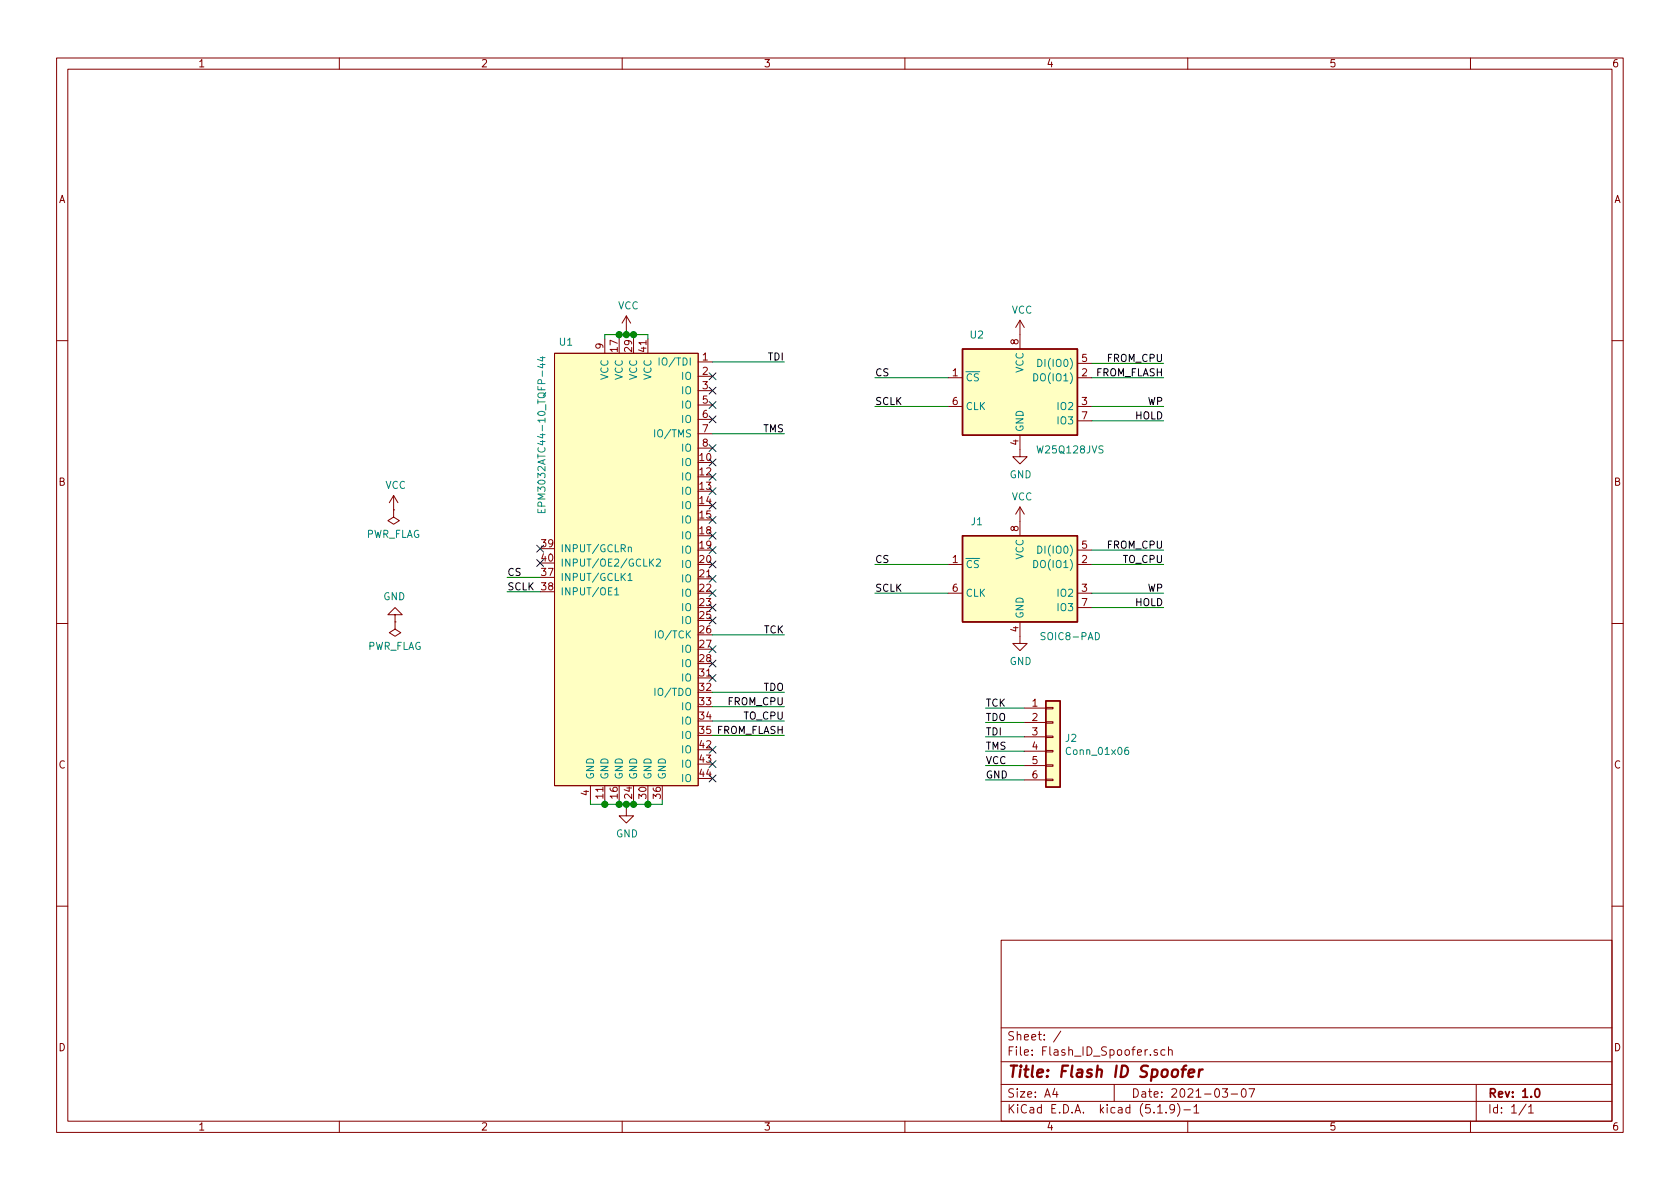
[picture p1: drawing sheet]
EESchema Schematic File Version 4
EELAYER 30 0
EELAYER END
$Descr A4 11693 8268
encoding utf-8
Sheet 1 1
Title "Flash ID Spoofer"
Date "2021-03-07"
Rev "1.0"
Comp ""
Comment1 ""
Comment2 ""
Comment3 ""
Comment4 ""
$EndDescr
$Comp
L Memory_Flash:W25Q128JVS J1
U 1 1
P 7100 4020
F 0 "J1" H 6800 4420 50  0000 C CNN
F 1 "SOIC8-PAD" H 7450 3620 50  0000 C CNN
F 2 "Package_SO_Custom:SOIC-8-PAD_5.23x5.23mm_P1.27mm" H 7100 4020 50  0001 C CNN
F 3 "http://www.winbond.com/resource-files/w25q128jv_dtr%20revc%2003272018%20plus.pdf" H 7100 4020 50  0001 C CNN
	1    7100 4020
	1    0    0    -1  
$EndComp
$Comp
L Memory_Flash:W25Q128JVS U2
U 1 1
P 7100 2720
F 0 "U2" H 6800 3120 50  0000 C CNN
F 1 "W25Q128JVS" H 7450 2320 50  0000 C CNN
F 2 "Package_SO:SOIC-8_5.23x5.23mm_P1.27mm" H 7100 2720 50  0001 C CNN
F 3 "http://www.winbond.com/resource-files/w25q128jv_dtr%20revc%2003272018%20plus.pdf" H 7100 2720 50  0001 C CNN
	1    7100 2720
	1    0    0    -1  
$EndComp
$Comp
L power:VCC #PWR0101
U 1 1
P 2740 3540
F 0 "#PWR0101" H 2740 3390 50  0001 C CNN
F 1 "VCC" H 2755 3713 50  0000 C CNN
F 2 "" H 2740 3540 50  0001 C CNN
F 3 "" H 2740 3540 50  0001 C CNN
	1    2740 3540
	1    0    0    -1  
$EndComp
$Comp
L power:GND #PWR0102
U 1 1
P 2750 4320
F 0 "#PWR0102" H 2750 4070 50  0001 C CNN
F 1 "GND" H 2755 4147 50  0000 C CNN
F 2 "" H 2750 4320 50  0001 C CNN
F 3 "" H 2750 4320 50  0001 C CNN
	1    2750 4320
	-1   0    0    1   
$EndComp
$Comp
L power:PWR_FLAG #FLG0101
U 1 1
P 2740 3540
F 0 "#FLG0101" H 2740 3615 50  0001 C CNN
F 1 "PWR_FLAG" H 2740 3713 50  0000 C CNN
F 2 "" H 2740 3540 50  0001 C CNN
F 3 "~" H 2740 3540 50  0001 C CNN
	1    2740 3540
	-1   0    0    1   
$EndComp
$Comp
L power:PWR_FLAG #FLG0102
U 1 1
P 2750 4320
F 0 "#FLG0102" H 2750 4395 50  0001 C CNN
F 1 "PWR_FLAG" H 2750 4493 50  0000 C CNN
F 2 "" H 2750 4320 50  0001 C CNN
F 3 "~" H 2750 4320 50  0001 C CNN
	1    2750 4320
	-1   0    0    1   
$EndComp
$Comp
L power:VCC #PWR0103
U 1 1
P 4360 2290
F 0 "#PWR0103" H 4360 2140 50  0001 C CNN
F 1 "VCC" H 4375 2463 50  0000 C CNN
F 2 "" H 4360 2290 50  0001 C CNN
F 3 "" H 4360 2290 50  0001 C CNN
	1    4360 2290
	1    0    0    -1  
$EndComp
$Comp
L power:GND #PWR0104
U 1 1
P 4360 5620
F 0 "#PWR0104" H 4360 5370 50  0001 C CNN
F 1 "GND" H 4365 5447 50  0000 C CNN
F 2 "" H 4360 5620 50  0001 C CNN
F 3 "" H 4360 5620 50  0001 C CNN
	1    4360 5620
	1    0    0    -1  
$EndComp
$Comp
L power:VCC #PWR0105
U 1 1
P 7100 2320
F 0 "#PWR0105" H 7100 2170 50  0001 C CNN
F 1 "VCC" H 7115 2493 50  0000 C CNN
F 2 "" H 7100 2320 50  0001 C CNN
F 3 "" H 7100 2320 50  0001 C CNN
	1    7100 2320
	1    0    0    -1  
$EndComp
$Comp
L power:VCC #PWR0106
U 1 1
P 7100 3620
F 0 "#PWR0106" H 7100 3470 50  0001 C CNN
F 1 "VCC" H 7115 3793 50  0000 C CNN
F 2 "" H 7100 3620 50  0001 C CNN
F 3 "" H 7100 3620 50  0001 C CNN
	1    7100 3620
	1    0    0    -1  
$EndComp
$Comp
L power:GND #PWR0107
U 1 1
P 7100 3120
F 0 "#PWR0107" H 7100 2870 50  0001 C CNN
F 1 "GND" H 7105 2947 50  0000 C CNN
F 2 "" H 7100 3120 50  0001 C CNN
F 3 "" H 7100 3120 50  0001 C CNN
	1    7100 3120
	1    0    0    -1  
$EndComp
$Comp
L power:GND #PWR0108
U 1 1
P 7100 4420
F 0 "#PWR0108" H 7100 4170 50  0001 C CNN
F 1 "GND" H 7105 4247 50  0000 C CNN
F 2 "" H 7100 4420 50  0001 C CNN
F 3 "" H 7100 4420 50  0001 C CNN
	1    7100 4420
	1    0    0    -1  
$EndComp
Wire Wire Line
	3760 4010 3530 4010
Wire Wire Line
	3760 4110 3530 4110
Text Label 3530 4010 0    50   ~ 0
CS
Text Label 3530 4110 0    50   ~ 0
SCLK
Text Label 5460 4910 2    50   ~ 0
FROM_CPU
Text Label 5460 5010 2    50   ~ 0
TO_CPU
Text Label 5460 5110 2    50   ~ 0
FROM_FLASH
Wire Wire Line
	4960 5110 5460 5110
Wire Wire Line
	4960 5010 5460 5010
Wire Wire Line
	4960 4910 5460 4910
Wire Wire Line
	6600 2620 6090 2620
Wire Wire Line
	6600 2820 6090 2820
Wire Wire Line
	7600 2520 8100 2520
Wire Wire Line
	7600 2620 8100 2620
Wire Wire Line
	7600 2820 8100 2820
Wire Wire Line
	7600 2920 8100 2920
Wire Wire Line
	6600 3920 6090 3920
Wire Wire Line
	6600 4120 6090 4120
Wire Wire Line
	7600 3820 8100 3820
Wire Wire Line
	7600 3920 8100 3920
Wire Wire Line
	7600 4120 8100 4120
Wire Wire Line
	7600 4220 8100 4220
Text Label 6090 2620 0    50   ~ 0
CS
Text Label 6090 2820 0    50   ~ 0
SCLK
Text Label 8100 2520 2    50   ~ 0
FROM_CPU
Text Label 8100 2620 2    50   ~ 0
FROM_FLASH
Text Label 8100 2820 2    50   ~ 0
WP
Text Label 8100 2920 2    50   ~ 0
HOLD
Text Label 6090 3920 0    50   ~ 0
CS
Text Label 6090 4120 0    50   ~ 0
SCLK
Text Label 8100 3820 2    50   ~ 0
FROM_CPU
Text Label 8100 4120 2    50   ~ 0
WP
Text Label 8100 4220 2    50   ~ 0
HOLD
Text Label 8100 3920 2    50   ~ 0
TO_CPU
NoConn ~ 3760 3810
NoConn ~ 3760 3910
NoConn ~ 4960 2610
NoConn ~ 4960 2710
NoConn ~ 4960 2810
NoConn ~ 4960 2910
NoConn ~ 4960 3110
NoConn ~ 4960 3210
NoConn ~ 4960 3310
NoConn ~ 4960 3410
NoConn ~ 4960 3510
NoConn ~ 4960 3610
NoConn ~ 4960 3720
NoConn ~ 4960 3820
NoConn ~ 4960 3920
NoConn ~ 4960 4020
NoConn ~ 4960 4120
NoConn ~ 4960 4220
NoConn ~ 4960 4310
NoConn ~ 4960 4510
NoConn ~ 4960 4610
NoConn ~ 4960 4710
NoConn ~ 4960 5210
NoConn ~ 4960 5310
NoConn ~ 4960 5410
$Comp
L Connector_Generic:Conn_01x06 J2
U 1 1
P 7330 5120
F 0 "J2" H 7410 5112 50  0000 L CNN
F 1 "Conn_01x06" H 7410 5021 50  0000 L CNN
F 2 "Connector_PinHeader_2.00mm:PinHeader_1x06_P2.00mm_Vertical" H 7330 5120 50  0001 C CNN
F 3 "~" H 7330 5120 50  0001 C CNN
	1    7330 5120
	1    0    0    -1  
$EndComp
Wire Wire Line
	4960 4810 5460 4810
Wire Wire Line
	4960 4410 5460 4410
Wire Wire Line
	4960 3010 5460 3010
Wire Wire Line
	4960 2510 5460 2510
Text Label 5460 2510 2    50   ~ 0
TDI
Text Label 5460 3010 2    50   ~ 0
TMS
Text Label 5460 4410 2    50   ~ 0
TCK
Text Label 5460 4810 2    50   ~ 0
TDO
Text Label 6860 4920 0    50   ~ 0
TCK
Text Label 6860 5020 0    50   ~ 0
TDO
Text Label 6860 5120 0    50   ~ 0
TDI
Text Label 6860 5220 0    50   ~ 0
TMS
Text Label 6860 5320 0    50   ~ 0
VCC
Text Label 6860 5420 0    50   ~ 0
GND
Wire Wire Line
	7130 4920 6860 4920
Wire Wire Line
	7130 5020 6860 5020
Wire Wire Line
	7130 5120 6860 5120
Wire Wire Line
	7130 5220 6860 5220
Wire Wire Line
	7130 5320 6860 5320
Wire Wire Line
	7130 5420 6860 5420
$Comp
L CPLD_Altera_Custom:EPM3032ATC44-10_TQFP-44 U1
U 1 1
P 4380 3910
F 0 "U1" H 3940 5450 50  0000 C CNN
F 1 "EPM3032ATC44-10_TQFP-44" V 3770 4800 50  0000 C CNN
F 2 "Package_QFP:TQFP-44_10x10mm_P0.8mm" V 4360 3860 50  0001 C CNN
F 3 "" H 4360 3860 50  0001 C CNN
	1    4380 3910
	1    0    0    -1  
$EndComp
Wire Wire Line
	4210 2350 4210 2320
Wire Wire Line
	4310 2350 4310 2320
Wire Wire Line
	4410 2350 4410 2320
Wire Wire Line
	4510 2350 4510 2320
Wire Wire Line
	4210 2320 4310 2320
Connection ~ 4310 2320
Wire Wire Line
	4310 2320 4360 2320
Connection ~ 4410 2320
Wire Wire Line
	4410 2320 4510 2320
Wire Wire Line
	4360 2290 4360 2320
Connection ~ 4360 2320
Wire Wire Line
	4360 2320 4410 2320
Wire Wire Line
	4110 5560 4110 5590
Wire Wire Line
	4210 5560 4210 5590
Wire Wire Line
	4310 5560 4310 5590
Wire Wire Line
	4410 5560 4410 5590
Wire Wire Line
	4510 5560 4510 5590
Wire Wire Line
	4610 5560 4610 5590
Wire Wire Line
	4110 5590 4210 5590
Connection ~ 4210 5590
Wire Wire Line
	4210 5590 4310 5590
Connection ~ 4310 5590
Wire Wire Line
	4310 5590 4360 5590
Connection ~ 4410 5590
Wire Wire Line
	4410 5590 4510 5590
Connection ~ 4510 5590
Wire Wire Line
	4510 5590 4610 5590
Wire Wire Line
	4360 5620 4360 5590
Connection ~ 4360 5590
Wire Wire Line
	4360 5590 4410 5590
$EndSCHEMATC
